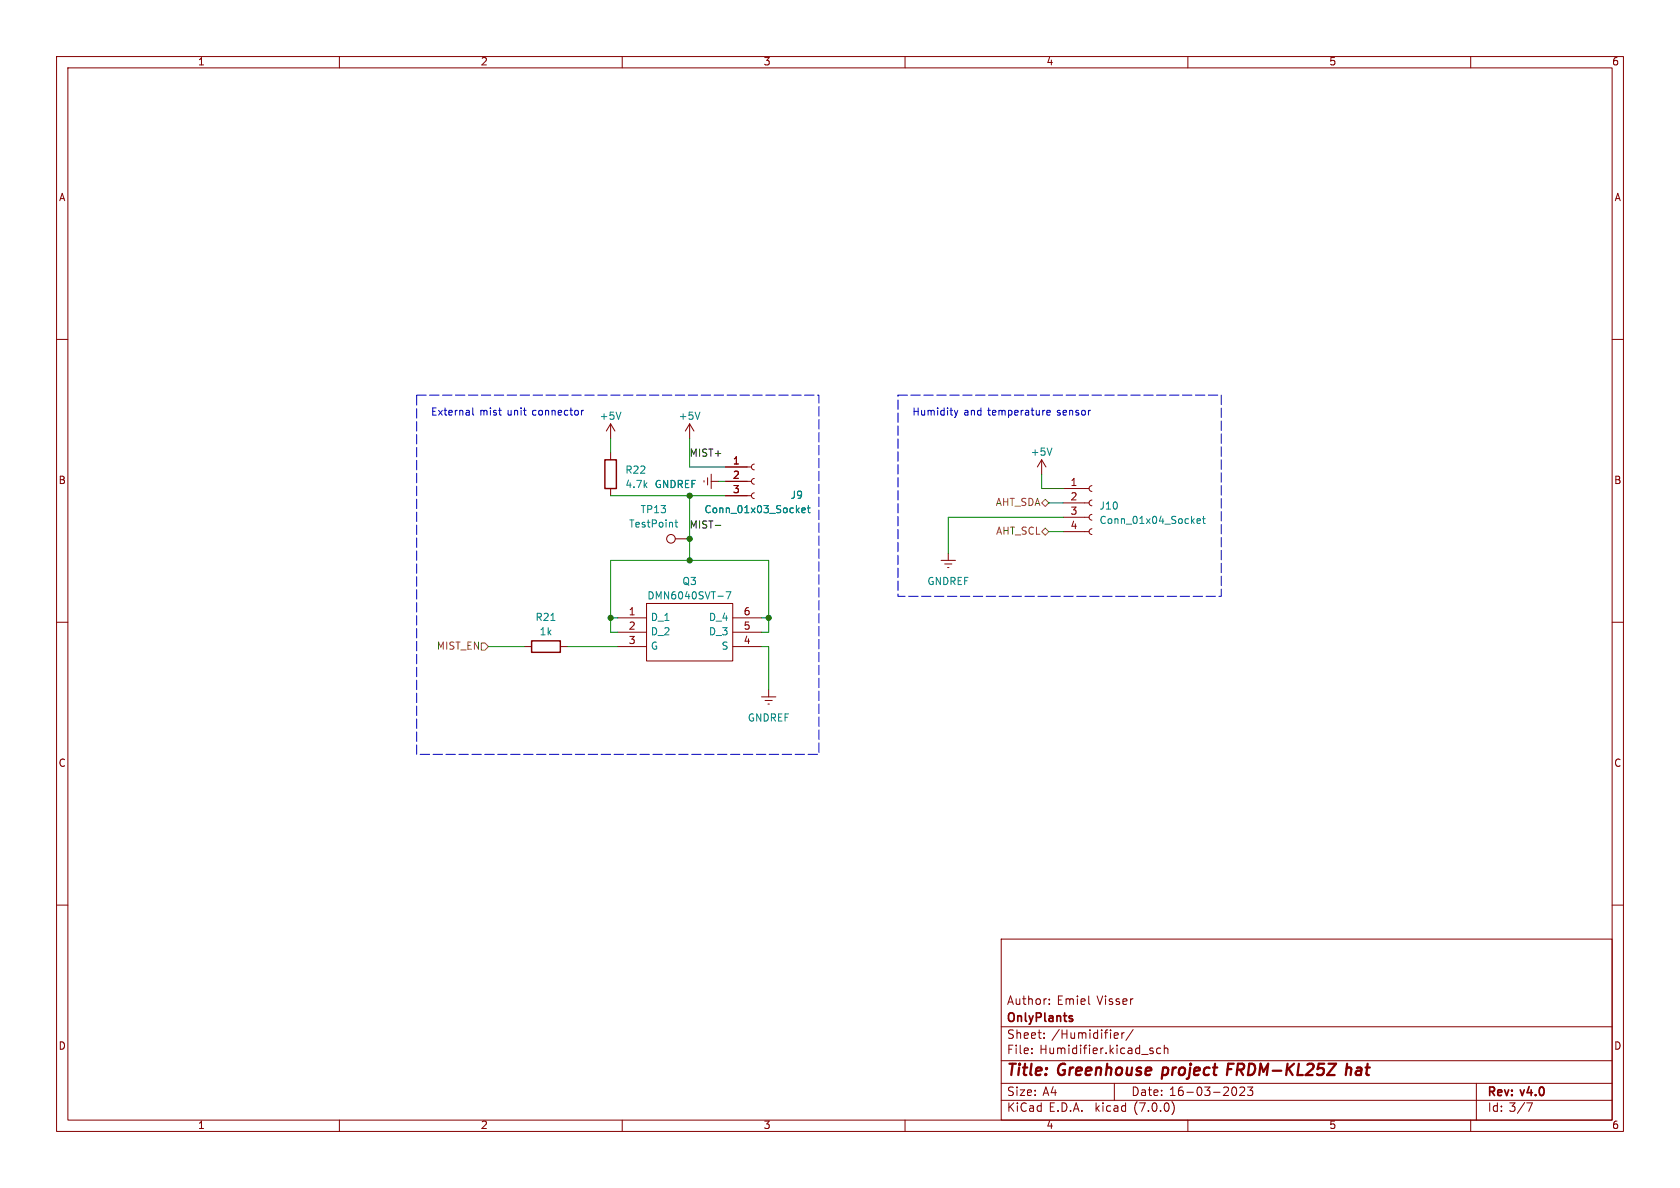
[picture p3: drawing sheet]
<svg xmlns="http://www.w3.org/2000/svg" width="297mm" height="210mm" viewBox="0 0 297 210" stroke-linecap="round" stroke-linejoin="round" font-family="sans-serif">
<g fill="none" stroke="#840000" stroke-width=".18">
<path d="M10 10h277v190h-277zM12 12h273v186h-273zM60 10v2M110 10v2M160 10v2M210 10v2M260 10v2M10 60h2M285 60h2M107.9 74.9l-.7 1.3M107.9 74.9v2.6M107.9 74.9l.8 1.3"/>
<path d="M121.9 74.9l-.7 1.3M121.9 74.9v2.6M121.9 74.9l.8 1.3M107.9 80v1.3M107.9 86.4v1.2M119.4 95.3h2.5M124.5 85v.2M125.1 84.5v1.2M125.7 85.1h1.3M125.7 83.8v2.6M128.3 87.6h4.5M128.3 85.1h4.5"/>
<path d="M128.3 82.6h4.5M133.3 87.1l-.3 .2-.2 .3 .2 .4 .3 .1M133.3 84.6l-.3 .1-.2 .4 .2 .3 .3 .2M133.3 82l-.3 .2-.2 .3 .2 .4 .3 .2M166.4 99.1h2.5M167 99.7h1.3M167.6 97.8v1.3M184.1 81.3l-.7 1.3M184.1 81.3v2.5M184.1 81.3l.8 1.3M188 94h4.5M188 91.4h4.5"/>
<path d="M188 88.9h4.5M188 86.4h4.5M193 93.5l-.3 .1-.2 .4 .2 .3 .3 .2M193 90.9l-.3 .2-.2 .3 .2 .4 .3 .1M193 88.4l-.3 .1-.2 .4 .2 .4 .3 .1M193 85.9l-.3 .1-.2 .3 .2 .4 .3 .2M10 110h2M92.7 114.3h1.3M99.1 114.3h1.2M109.2 114.3h5.1M109.2 109.2h5.1M109.2 111.8h5.1"/>
<path d="M114.3 106.7h15.2v10.1h-15.2zM129.5 114.3h5.1M129.5 109.2h5.1M129.5 111.8h5.1M167.5 100.3h.3M285 110h2M134.6 123.2h2.6M135.3 123.8h1.2M135.8 124.5h.2M135.9 121.9v1.3M10 160h2M285 160h2"/>
<path d="M177 166h108v32h-108zM185.5 177.4v.2M185.5 176.6v.2M192.5 177.5l.2 .1M60 198v2M110 198v2M160 198v2M177 194.5h108M177 191.5h108M177 187.5h108M177 181.5h108M182.4 186.1v.2"/>
<path d="M182.4 185.3v.2M184.6 183.4v.2M184.6 182.6v.2M197 191.5v3M197.2 182.6h.4l.1 .3-.7 .2M197.6 183.5l-.4 .1M198.3 182.6v1M198.8 182.6h-.3l-.2 .2M200.3 182l-1.3 1.9M203.5 185.8h.3l.1 .2-.2 .3h-.3M203.5 185.3h.3M205.2 185.3h-.4l-.3 .2v.5l.1 .2h.6"/>
<path d="M205.8 185.4l.2-.1h.4l.1 1M205.8 184.8v1.5M207.2 194.8a1.74 1.74 0 0 1 0 2.2M210 198v2M218 192.2h.1a.81 .81 0 0 1 .6 .6 .81 .81 0 0 1-.3 .8h-.4M219.2 192.3l.6-.1 .2 .1v.3l-.9 1.1h.9M220.5 192.2h1l-.5 .5 .4 .2v.6l-.2 .2h-.4l-.3-.2M260 198v2M261 191.5v6.5M270.9 195l-.6 1.5"/>
<circle cx="118.6" cy="95.2" r=".76"/>
</g>
<path d="M217 189h.7M218.1 188h-1l-.2 2M238.1 188.9a.49 .49 0 0 1 .8 .1l-.1 1M238.2 188l-.3 2" fill="none" stroke="#840000" stroke-width=".4"/>
<path d="M189.4 179.6h.2M189.4 180.1l.2 .2-.2 .3" fill="none" stroke="#840000" stroke-width=".3"/>
<path d="M109.8 72.9l-.5 1.2M123.7 72.9l-.4 1.2M186 79.2l-.5 1.3M119.3 92.3h.5M119.5 91.9v1.1l.3 .2M141.8 90.2l.6-.1-.1-.2-.4-.1-.1 .2v.6h.5M142.7 89.8h.5M142.9 89.4v1.1l.3 .1M211.6 92.1l.6-.1v-.2l-.4-.1-.2 .2 .1 .6h.5M212.6 91.7h.5M212.8 91.3v1.1l.3 .1M128.4 104.6h.8l-.5 1.3" fill="none" stroke="#008484" stroke-width=".18"/>
<path d="M106.9 81.3h2.1v5.1h-2.1zM94 113.3h5.1v2h-5.1z" fill="none" stroke="#840000" stroke-width=".25"/>
<path d="M184.1 88.9l.7-.6 .6 .6-.6 .6zM184.1 94l.7-.7 .6 .7-.6 .6zM85.1 113.7h.6l.7 .6-.7 .6h-.6z" fill="none" stroke="#848400" stroke-width=".18"/>
<path d="M126.5 92.9h.9" fill="none" stroke="#000" stroke-width=".18"/>
<path d="M83.6 72.1v1.1l.2 .2M102.8 72.5v.9M103.2 72.5l-.4 .3M168.7 72.5l.3 .9M169 73.4l-.3 .4M169.3 72.5l-.3 .9M185.1 73l.6-.2-.1-.2-.3-.1-.2 .2v.6h.5" fill="none" stroke="#0000c2" stroke-width=".18"/>
<path d="M73.7 69.9h71.1v63.5h-71.1v-63.5M158.7 69.9h57.2v35.5h-57.2v-35.5" fill="none" stroke="#0000c2" stroke-width=".18" stroke-dasharray="1.7 .6"/>
<g fill="none" stroke="#008400" stroke-width=".18">
<path d="M107.9 77.5v2.5M121.9 77.5v5.1h6.4M107.9 87.6h20.4M121.9 87.6v11.5M127 85.1h1.3M184.1 83.8v2.6h3.9M185.4 94h2.6M185.4 88.9h2.6M188 91.4h-20.4v6.4M86.4 114.3h6.3M100.3 114.3h8.9M107.9 109.2h1.3"/>
<path d="M109.2 111.8h-1.3v-12.7h28v12.7h-1.3M134.6 114.3h1.3v7.6M134.6 109.2h1.3"/>
</g>
<g fill="#008400" stroke="#008400" stroke-width=".18">
<circle cx="121.9" cy="99.1" r=".46"/>
<circle cx="121.9" cy="87.6" r=".46"/>
<circle cx="121.9" cy="95.3" r=".46"/>
<circle cx="107.9" cy="109.2" r=".46"/>
<circle cx="135.9" cy="109.2" r=".46"/>
</g>
<g font-size="2.8" fill="#840000">
<text x="178" y="190.8">Title:</text>
<text x="187.1" y="190.8">Greenhouse</text>
<text x="206.2" y="190.8">project</text>
<text x="218.2" y="190.8">FRDM-KL25Z</text>
<text x="239.8" y="190.8">hat</text>
</g>
<g font-size="2.1" fill="#840000">
<text x="178" y="177.9">Author:</text>
<text x="186.8" y="177.9">Emiel</text>
<text x="194" y="177.9">Visser</text>
<text x="178" y="183.9">Sheet:</text>
<text x="178" y="181.1">OnlyPlants</text>
<text x="185.9" y="183.9">/Humidifier/</text>
<text x="178" y="186.6">File:</text>
<text x="183.8" y="186.6">Humidifier.kicad_sch</text>
<text x="178" y="196.8">KiCad</text>
<text x="178" y="194">Size:</text>
<text x="184.3" y="194">A4</text>
<text x="185.4" y="196.8">E.D.A.</text>
<text x="193.7" y="196.8">kicad</text>
<text x="200" y="194">Date:</text>
<text x="200.6" y="196.8">(7.0.0)</text>
<text x="206.7" y="194">16-03-2023</text>
<text x="263" y="194.2">Rev:</text>
<text x="263" y="196.8">Id: 3/7</text>
<text x="269" y="194.2">v4.0</text>
</g>
<g font-size="1.8" fill="#840000">
<text x="35" y="11.8">1</text>
<text x="85" y="11.8">2</text>
<text x="135" y="11.8">3</text>
<text x="185" y="11.8">4</text>
<text x="235" y="11.8">5</text>
<text x="285" y="11.8">6</text>
<text x="10.4" y="35.8">A</text>
<text x="285.4" y="35.8">A</text>
<text x="129.5" y="82.3">1</text>
<text x="10.3" y="85.8">B</text>
<text x="129.5" y="84.8">2</text>
<text x="129.5" y="87.4">3</text>
<text x="189.2" y="86.1">1</text>
<text x="189.2" y="88.6">2</text>
<text x="285.3" y="85.8">B</text>
<text x="189.2" y="91.2">3</text>
<text x="189.2" y="93.7">4</text>
<text x="111.1" y="109">1</text>
<text x="111.1" y="111.5">2</text>
<text x="131.4" y="111.5">5</text>
<text x="131.4" y="109">6</text>
<text x="111.1" y="114">3</text>
<text x="131.4" y="114">4</text>
<text x="10.3" y="135.8">C</text>
<text x="285.3" y="135.8">C</text>
<text x="10.3" y="185.8">D</text>
<text x="285.3" y="185.8">D</text>
<text x="35" y="199.8">1</text>
<text x="85" y="199.8">2</text>
<text x="135" y="199.8">3</text>
<text x="185" y="199.8">4</text>
<text x="235" y="199.8">5</text>
<text x="285" y="199.8">6</text>
</g>
<g font-size="1.8" fill="#0000c2">
<text x="76.2" y="73.7">External</text>
<text x="84.8" y="73.7">mist</text>
<text x="89.8" y="73.7">unit</text>
<text x="94.3" y="73.7">connector</text>
<text x="161.3" y="73.7">Humidity</text>
<text x="170.4" y="73.7">and</text>
<text x="174.7" y="73.7">temperature</text>
<text x="187.1" y="73.7">sensor</text>
</g>
<g font-size="1.8" fill="#008484">
<text x="106" y="74.5">+5V</text>
<text x="119.9" y="74.5">+5V</text>
<text x="182.2" y="80.8">+5V</text>
<text x="110.5" y="84">R22</text>
<text x="110.5" y="86.6">4.7k</text>
<text x="115.7" y="86.6">GNDREF</text>
<text x="139.7" y="88.5">J9</text>
<text x="111.2" y="93.5">TestPoint</text>
<text x="113.2" y="91">TP13</text>
<text x="124.5" y="91">Conn_01x03_Socket</text>
<text x="194.3" y="90.4">J10</text>
<text x="194.3" y="92.9">Conn_01x04_Socket</text>
<text x="114.4" y="106.2">DMN6040SVT-7</text>
<text x="120.6" y="103.7">Q3</text>
<text x="163.9" y="103.7">GNDREF</text>
<text x="94.6" y="110">R21</text>
<text x="95.3" y="112.6">1k</text>
<text x="115.1" y="110">D_1</text>
<text x="115.1" y="112.6">D_2</text>
<text x="125.2" y="112.6">D_3</text>
<text x="125.2" y="110">D_4</text>
<text x="115.1" y="115.1">G</text>
<text x="127.4" y="115.1">S</text>
<text x="132.1" y="127.8">GNDREF</text>
</g>
<g font-size="1.8">
<text x="121.9" y="80.9">MIST+</text>
<text x="121.9" y="93.6">MIST-</text>
</g>
<g font-size="1.8" fill="#848400">
<text x="175.9" y="89.7">AHT_SDA</text>
<text x="176" y="94.8">AHT_SCL</text>
<text x="77.1" y="115.1">MIST_EN</text>
</g>
</svg>
